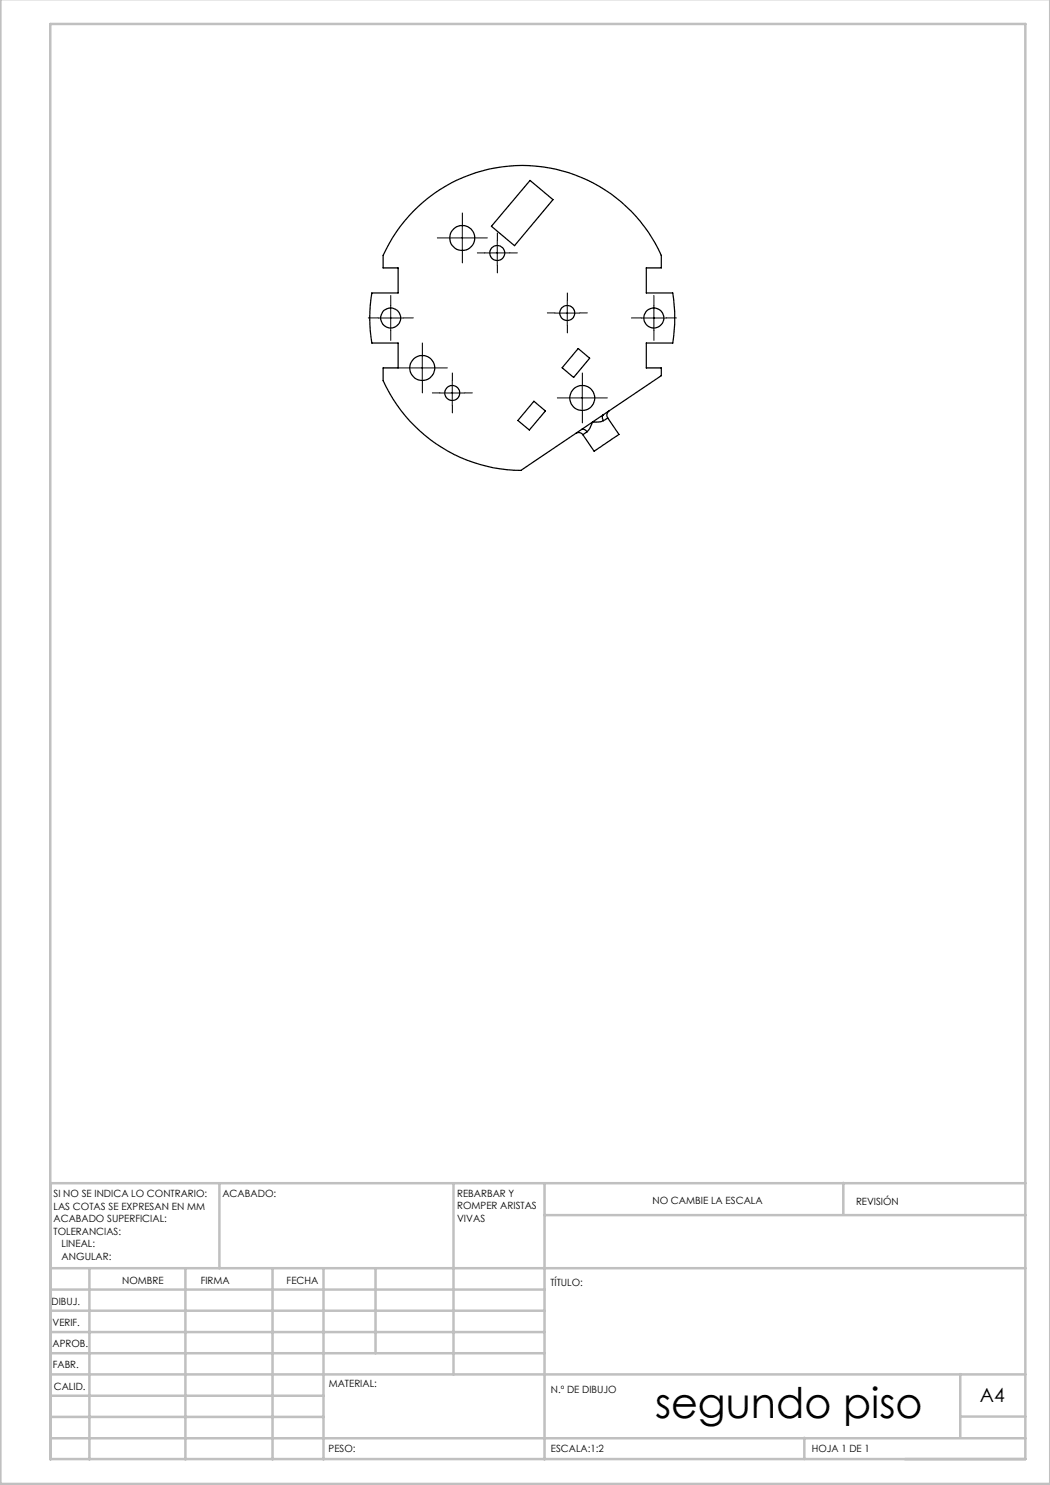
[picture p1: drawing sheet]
<svg xmlns="http://www.w3.org/2000/svg" width="210mm" height="297mm" viewBox="0 0 210 297" stroke-linecap="round" stroke-linejoin="round" font-family="sans-serif">
<g fill="none" stroke="#000" stroke-width=".2" stroke-dasharray="15.2 1.3 1.3 1.3">
<path d="M90 47.6h-2.5M92.5 45.1v-2.5M92.5 50.1v2.5M95 47.6h2.5M97 50.6h-1.5M99.5 48.1v-1.5M99.5 53.1v1.5M102 50.6h1.5M75.7 63.6h-2M78.2 61.1v-2M78.2 66.1v2M80.7 63.6h2"/>
<path d="M82 73.6h-2.5M84.5 71.1v-2.5M84.5 76.1v2.5M87 73.6h2.5M88 78.6h-1.5M90.5 76.1v-1.5M93 78.6h1.5M111 62.6h-1.5M113.5 60.1v-1.5M113.5 65.1v1.5M114 79.6h-2.5M116 62.6h1.5"/>
<path d="M116.5 77.1v-2.5M119 79.6h2.5M128.3 63.6h-2M130.8 61.1v-2M130.8 66.1v2M133.3 63.6h2M90.5 81.1v1.5M116.5 82.1v2.5"/>
</g>
<g fill="none" stroke="#000" stroke-width=".2">
<path d="M90 47.6h4.9M92.5 45.1v5M96.9 50.6h5.1M99.4 48.1v5M75.6 63.6h5M78.1 61.1v5M82 73.6h5M84.5 71.1v5M87.9 78.6h5.1M90.5 76.1v5M110.9 62.6h5.1M113.5 60.1v5"/>
<path d="M113.9 79.6h5.1M116.5 77.1v5M128.3 63.6h5M130.8 61.1v5"/>
</g>
<g fill="none" stroke="#c0c0c0" stroke-width=".5">
<path d="M.1 -.1v296.9h209.9v-296.9M10.1 4.8h195v287h-195zM43.9 236.6v17M90.7 236.6v38.3M108.9 236.6v55.3M168.7 236.6v6.3M205.1 236.6h-195v55.3M10.1 253.6h195M10.1 257.9h98.8M17.9 253.6v38.3M37.1 253.6v38.3M54.5 253.6v38.3"/>
<path d="M64.7 253.6v38.3M75.1 253.6v17M108.9 243h96.2M10.1 270.6h98.8M10.1 266.4h98.8M10.1 262.1h98.8M10.1 279.1h54.6M10.1 274.9h195M192.1 274.8v12.7M10.1 287.7h195M10.1 283.4h54.6M160.9 287.5v4.3"/>
<path d="M192.1 283.3h13"/>
</g>
<g fill="none" stroke="#000" stroke-width=".25">
<path d="M106 36.1l4.6 3.8-7.7 9.2-4.6-3.8zM82.7 42.2a30.5 30.5 0 0 1 49.6 8.9v2.5h-3v5h5.2a32.5 32.5 0 0 1 0 10h-5.2v5h3v1.5l-28.1 19a30.6 30.6 0 0 1-27.6-18v-2.5h3v-5h-5.2a29.9 29.9 0 0 1 0-10h5.2v-5h-3v-2.5a30.9 30.9 0 0 1 6.1-8.9zM115.6 69.7l2.3 1.9-3.2 3.9-2.3-1.9zM106.8 80.3l2.3 1.9-3.2 3.8-2.3-1.9zM115.2 86.7a1.04 1.04 0 0 1 1.4 .2M116.3 85.9a.94 .94 0 0 1 1.1 .5M117.4 86.4l-.8 .5M120.7 84.1l-.8 .3h-1.4l-.6 1.3-.5 .7M120.7 82.9a.95 .95 0 0 0 0 1.2M121.5 83.6l2.3 3.3-4.9 3.3h-.1l-2.2-3.3M121.5 83.6l-.8 .5M121.8 82.2a1 1 0 0 0-.3 1.4"/>
<circle cx="92.5" cy="47.6" r="2.5"/>
<circle cx="99.4" cy="50.6" r="1.5"/>
<circle cx="78.1" cy="63.6" r="2"/>
<circle cx="84.5" cy="73.6" r="2.49"/>
<circle cx="90.4" cy="78.6" r="1.5"/>
<circle cx="113.4" cy="62.6" r="1.5"/>
<circle cx="116.5" cy="79.6" r="2.49"/>
<circle cx="130.8" cy="63.6" r="2"/>
</g>
<text font-size="8.5" x="131" y="283.5">segundo piso</text>
<text font-size="3.9" x="196" y="280.4">A4</text>
<g font-size="2">
<text x="10.7" y="239.5">SI NO SE INDICA LO CONTRARIO:</text>
<text x="44.5" y="239.5">ACABADO:</text>
<text x="91.4" y="239.4">REBARBAR Y</text>
<text x="10.7" y="242">LAS COTAS SE EXPRESAN EN MM</text>
<text x="10.7" y="244.5">ACABADO SUPERFICIAL:</text>
<text x="91.4" y="241.9">ROMPER ARISTAS</text>
<text x="91.4" y="244.4">VIVAS</text>
<text x="130.5" y="240.8">NO CAMBIE LA ESCALA</text>
<text x="171.2" y="241">REVISIÓN</text>
<text x="10.7" y="247">TOLERANCIAS:</text>
<text x="12.3" y="249.5">LINEAL:</text>
<text x="12.3" y="252">ANGULAR:</text>
<text x="24.4" y="256.9">NOMBRE</text>
<text x="40.1" y="256.8">FIRMA</text>
<text x="57.3" y="256.8">FECHA</text>
<text x="110.1" y="257.1">TÍTULO:</text>
<text x="10.3" y="260.9">DIBUJ.</text>
<text x="10.5" y="269.3">APROB.</text>
<text x="10.5" y="265.2">VERIF.</text>
<text x="10.6" y="273.6">FABR.</text>
<text x="10.8" y="278">CALID.</text>
<text x="65.8" y="277.4">MATERIAL:</text>
<text x="110.2" y="278.5">N.º DE DIBUJO</text>
<text x="65.7" y="290.4">PESO:</text>
<text x="110.2" y="290.5">ESCALA:1:2</text>
<text x="162.4" y="290.4">HOJA 1 DE 1</text>
</g>
</svg>
